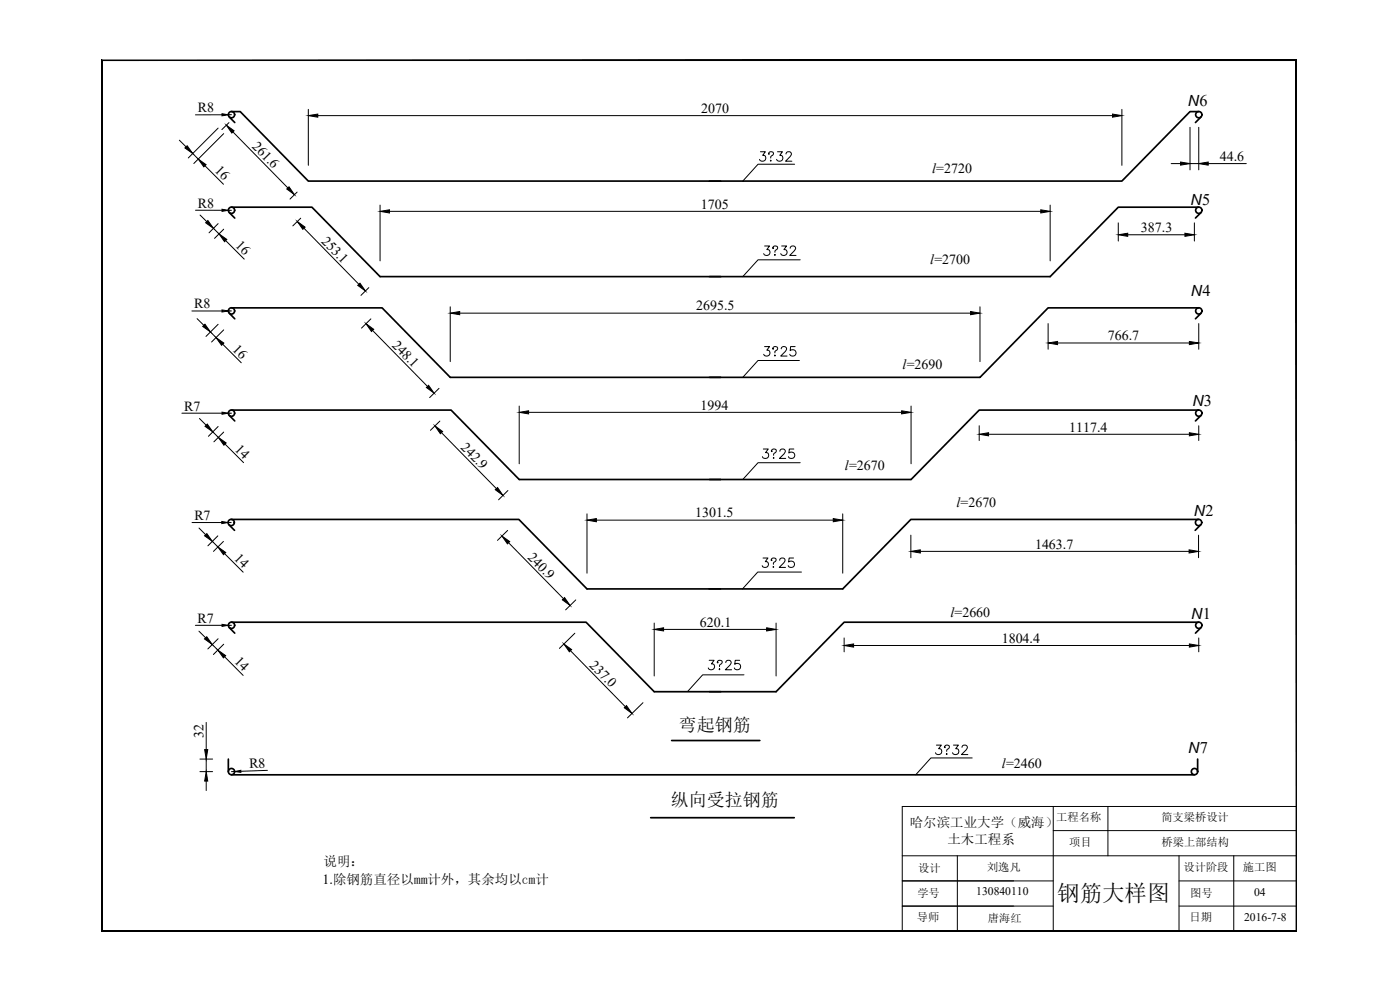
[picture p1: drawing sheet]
<svg xmlns="http://www.w3.org/2000/svg" width="420mm" height="297mm" viewBox="0 0 420 297" stroke-linecap="round" stroke-linejoin="round" font-family="sans-serif">
<!-- layer: 0 -->
<g fill="none" stroke="#000" stroke-width=".51">
<path d="M68.8 35.1l1.7 1.7M69.5 33.5h2.6l20.4 20.8h123.8M359.8 33.5h-2.7l-20.4 20.8h-123.8M360.4 35.1l-1.6 1.7M68.8 63.8l1.7 1.6M69.5 62.2h24.1l20.5 20.8h102.2M359.8 62.2h-24.2l-20.4 20.8h-102.3M360.4 63.8l-1.6 1.6M68.8 94l1.7 1.7M69.5 92.4h45.2l20.4 20.8h81.2M359.8 92.4h-45.2l-20.5 20.8h-81.2M360.4 94l-1.6 1.7"/>
<path d="M68.8 124.7l1.7 1.6M69.5 123h65.9l20.4 20.9h60.5M359.8 123h-65.9l-20.5 20.9h-60.5M360.4 124.7l-1.6 1.6M68.7 157.5l1.7 1.6M69.4 155.9h86.3l20.5 20.8h40M359.7 155.9h-86.3l-20.5 20.8h-40M360.4 157.5l-1.7 1.6M68.8 188.3l1.7 1.7M69.5 186.7h106.4l20.4 20.8h36.6l20.4-20.8h106.5M360.4 188.3l-1.6 1.7M68.5 227.8v3.7"/>
<path d="M69.5 232.5h289M201.6 222.2h26.4M359.4 227.8v3.7M195.3 245.3h43.1"/>
<circle cx="69.5" cy="34.4" r=".94"/>
<circle cx="359.8" cy="34.4" r=".94"/>
<circle cx="69.5" cy="63.1" r=".94"/>
<circle cx="359.8" cy="63.1" r=".94"/>
<circle cx="69.5" cy="93.3" r=".94"/>
<circle cx="359.8" cy="93.3" r=".94"/>
<circle cx="69.5" cy="124" r=".94"/>
<circle cx="359.8" cy="124" r=".94"/>
<circle cx="69.4" cy="156.8" r=".94"/>
<circle cx="359.7" cy="156.8" r=".94"/>
<circle cx="69.5" cy="187.6" r=".94"/>
<circle cx="359.8" cy="187.6" r=".94"/>
<circle cx="69.5" cy="231.5" r=".94"/>
<circle cx="358.5" cy="231.5" r=".94"/>
</g>
<g fill="none" stroke="#000" stroke-width=".3">
<path d="M65.5 38.4l-9 9M66.6 34.4l-7.9 .1M68.7 36.8l-2.1 2.1M69.5 34.4h-1M69.9 39.6l16.5 16.8M92.5 32.8v16.8M95.4 34.7h238.5M336.7 32.8v16.8M357.1 38.2v12.8M359.8 38.2v12.8M53.8 42.1l2 1.9M57.8 46.1l1.7 1.6"/>
<path d="M61.5 49.7l5.6 5.6M67.1 40.1l-8.9 9M89.2 57.6l-2.2 2.1M228.2 45.5h1.5l-.8 1.1a.94 .94 0 0 1 .7 1.5 .94 .94 0 0 1-1.7-.3M230.8 46.1l.1 .1h-.3a.74 .74 0 0 1 .8-.7 .74 .74 0 0 1 .7 .7l-.8 .8v.4M231.2 48.2h.3zM233.3 45.5h1.5l-.8 1.1a.94 .94 0 0 1 .7 1.5 .94 .94 0 0 1-1.6-.3M235.9 46.2l.5-.7h.6l.4 .3a.89 .89 0 0 1-.3 1.2l-1.3 1.4h1.9M238.5 49.3h-11l-4.6 5M351.5 49.1h2.8M357.1 49.1h2.7M362.6 49.1h11.4"/>
<path d="M58.7 63.1h7.9M60 64.5l2.1 2M64.1 68.5l1.6 1.7M65.5 67.1l-2.8 2.8M67.1 68.8l-2.7 2.7M67.7 72.2l5.6 5.5M68.5 63.1h1M90.2 65.5l-2.3 2.3M91.2 68.5l16.5 16.8M114.1 61.5v16.8M116.9 63.4h195.4M229.5 73.8h1.4l-.8 1.1a.94 .94 0 0 1 .7 1.5 .94 .94 0 0 1-1.6-.3"/>
<path d="M232 74.3l.2 .2h-.3a.7 .7 0 0 1 .8-.7 .7 .7 0 0 1 .5 1l-.6 .5v.4M232.4 76.5h.3zM234.6 73.8h1.5l-.8 1.1a.94 .94 0 0 1 .7 1.5 .94 .94 0 0 1-1.7-.3M237.1 74.5l.6-.7 .8 .1 .3 .4-.4 1-1.4 1.3h1.9M240.1 78h-12.6l-4.6 5M315.2 61.5v16.8M335.6 66.9v5.4M338.4 70.4h17.2M358.5 66.9v5.4M57.6 93.3h9M59.2 95.6l2 2M63.2 99.6l1.6 1.7"/>
<path d="M65.5 97.3l-3.7 3.6M67.1 99l-3.6 3.6M68.5 93.3h1M110.7 86.3l-2.4 2.3M111.3 95.7l-2.8 2.7M111.8 99.1l16.5 16.9M135.1 92.1v16.4M138 94h153.3M294.1 92.1v16.4M314.6 97.1v7.7M359.8 97.1v7.7M66.8 103.3l5.6 5.5"/>
<path d="M131.8 116.5l-2.9 2.8M229.5 104h1.4l-.8 1.1a.95 .95 0 0 1 .7 1.5 .95 .95 0 0 1-1.6-.3M232 104.5v.3l-.1-.1a.7 .7 0 0 1 .8-.7 .7 .7 0 0 1 .5 .9l-.6 .6v.4M232.6 106.6v.2zM234.5 104.7l.5-.7h.5l.4 .3a.88 .88 0 0 1-.2 1.2l-1.4 1.3h1.9M238.6 104h-1.3l-.2 1.2a1 1 0 0 1 1.6 0 1 1 0 0 1-.2 1.5 1 1 0 0 1-1.5-.4M239.9 108.2h-12.4l-4.6 5M317.4 102.9h39.5M54.6 124h12M59.9 125.6l2 2M63.9 129.6l1.6 1.6M65.5 128l-3 2.9"/>
<path d="M67.1 129.6l-2.9 3M67.5 133.2l5.6 5.6M68.5 124h1M132 126.3l-2.8 2.8M132.5 129.8l16.5 16.8M155.8 121.8v17.3M158.6 123.7h112M229.1 134.7h1.5l-.8 1.1a.94 .94 0 0 1 .8 1.3 .94 .94 0 0 1-1.5 .3l-.3-.4M231.6 135.3l.2 .1h-.3a.74 .74 0 0 1 .7-.7 .74 .74 0 0 1 .8 .7l-.8 .8v.4M232 137.4h.3zM234.1 135.4l.1-.4a.9 .9 0 0 1 1.3 0 .87 .87 0 0 1-.2 1.2l-1.4 1.3h1.9M238.2 134.7h-1.3l-.1 1.2a1.01 1.01 0 0 1 1.5 0 1.01 1.01 0 0 1-.2 1.5 1.01 1.01 0 0 1-1.5-.4"/>
<path d="M240.1 138.8h-12.6l-4.6 5.1M273.4 121.8v17.3M293.9 127.7v4.5M296.7 130.3h60.2M359.8 127.7v4.5M57.6 156.8h9M59.7 158.4l2 2M68.4 156.8h1M152.4 159.2l-3.1 2.9M152.4 147.2l-2.8 2.8M176.2 154.2v17.8M179 156.1h71.1"/>
<path d="M252.9 154.2v17.8M63.7 162.4l1.7 1.7M65.4 160.8l-3 3M67 162.5l-2.9 2.9M67.4 166.1l5.6 5.6M152.6 162.8l16.5 16.8M229 167.4h1.5l-.8 1.1a.91 .91 0 0 1 .9 1.1 .91 .91 0 0 1-1.2 .6l-.4-.1-.3-.4M231.6 168l.1 .1h-.3a.74 .74 0 0 1 .8-.7 .74 .74 0 0 1 .7 .7l-.8 .8v.4M232 170.1h.2zM234 168.1l.1-.4a.94 .94 0 0 1 1.2-.1l.2 .1a.91 .91 0 0 1-.3 1.2l-1.3 1.3h1.8M238.2 167.4h-1.4l-.1 1.2a1 1 0 0 1 1.5 0 1 1 0 0 1-.2 1.5 1 1 0 0 1-1.4-.4M240.5 171.6h-13.1l-4.6 5.1"/>
<path d="M273.4 160.6v6.7M276.2 165.4h80.7M359.7 160.6v6.7M58.6 187.6h8M59.7 189.4l2 2M63.7 193.4l1.7 1.7M65.5 191.6l-3.1 3.1M67.1 193.3l-3.1 3.1M67.4 197l5.6 5.6M68.5 187.6h1M171.2 195.2l16.5 16.8M172.5 190l-4.6 4.5"/>
<path d="M172.8 180l-3.1 3M196.3 186.9v15.9M199.2 188.8h30.9M212.8 198.1h1.5l-.8 1.1a.96 .96 0 0 1 .8 1.4 .96 .96 0 0 1-1.6 .1l-.2-.3M215.4 198.6l.1 .2h-.2a.74 .74 0 0 1 .7-.7 .74 .74 0 0 1 .7 .7l-.8 .8v.4M217.8 198.8l.5-.7h.6l.4 .3a.89 .89 0 0 1-.3 1.2l-1.3 1.4h1.9M222 198.1h-1.3l-.2 1.2a1 1 0 0 1 1.5 0 1 1 0 0 1-.2 1.5 1 1 0 0 1-1.4-.4M232.9 186.9v15.9M253.3 191.4v4.2M256.2 193.7h100.7M359.8 191.4v4.2M61.9 216.7v8.2"/>
<path d="M193 210.8l-4.7 4.6M215.8 200.8h.3zM223.3 202.5h-12.4l-4.6 5M60 227.8h3.8M60 231.5h3.8M61.9 227.8v3.7M61.9 234.4v2.8M70.4 231.5h-.9M80.3 231.1l-8 .3M281 223.6h1.5l-.8 1a.94 .94 0 0 1 .7 1.6 .94 .94 0 0 1-1.7-.4M283.6 224.1l.1 .1h-.3a.74 .74 0 0 1 .8-.7 .74 .74 0 0 1 .7 .7l-.8 .8v.4M284 226.3h.3z"/>
<path d="M286.1 223.6h1.5l-.8 1a.94 .94 0 0 1 .7 1.6 .94 .94 0 0 1-1.6-.4M288.7 224.2l.5-.6h.6l.4 .2a.89 .89 0 0 1-.3 1.2l-1.3 1.4h1.9M291.8 227.4h-12.4l-4.6 5.1"/>
</g>
<!-- layer: VhF -->
<g fill="none" stroke="#000" stroke-width=".3">
<path d="M389.1 18v9.4M270.8 256.8h118.3M287.3 256.8v22.6M316.1 242v37.4M316.1 249.2h73M332.5 242v14.8M353.8 256.8v22.6M370.3 256.8v22.6M389.1 242h-118.3v37.4M270.8 271.9h45.3M270.8 264.3h45.3M353.8 271.9h35.3"/>
<path d="M353.8 264.3h35.3"/>
</g>
<path d="M30.5 279.4h358.6zM30.5 279.4l358.5-.1zM30.5 18v261.4zM30.5 18l.2 261.3zM30.5 18h358.6zM30.7 18.2l358.4-.2zM389 18.2l.1 261.2v-261.4zM389 18.2l.1 261.2z" fill="#000" stroke="#000" stroke-width=".3"/>
<g fill="#000" stroke="#000" stroke-width=".3">
<path d="M66.6 34.1l1.9 .3-1.9 .4zM67.9 37.6l2.3 1.6-.6 .7zM92.5 34.7l2.9-.5v1zM333.9 34.2l2.8 .5-2.8 .5zM55.5 44.4l.7-.7 1.6 2.4zM59.5 47.7l2.3 1.7-.6 .7zM86.1 56.7l.6-.7 1.7 2.4zM354.3 48.6l2.8 .5-2.8 .5zM359.8 49.1l2.8-.5v1zM61.7 66.8l.7-.6 1.7 2.3zM66.6 62.8l1.9 .3-1.9 .3zM65.7 70.2l2.4 1.6-.7 .7z"/>
<path d="M89.2 66.5l2.4 1.7-.7 .6zM114.1 63.4l2.8-.5v1zM312.3 62.9l2.9 .5-2.9 .5zM335.6 70.4l2.8-.4v.9zM355.6 70l2.9 .4-2.9 .5zM60.8 97.9l.7-.6 1.7 2.3zM66.6 93l1.9 .3-1.9 .3zM107.4 85.6l.6-.6 1.7 2.3zM109.8 97.1l2.4 1.7-.7 .7zM135.1 94l2.9-.5v.9zM291.3 93.5l2.8 .5-2.8 .4zM64.8 101.3l2.4 1.6-.7 .7z"/>
<path d="M128.6 115.6l1.7 2.4-2.3-1.7zM314.6 102.9l2.8-.5v1zM356.9 102.4l2.9 .5-2.9 .5zM61.5 127.9l.7-.7 1.7 2.4zM66.6 123.7l1.9 .3-1.9 .3zM65.5 131.2l2.4 1.7-.7 .7zM130.5 127.8l2.3 1.7-.6 .6zM155.8 123.7l2.8-.4v.9zM270.6 123.3l2.8 .4-2.8 .5zM293.9 130.3l2.8-.5v1zM356.9 129.8l2.9 .5-2.9 .5zM66.6 156.5l1.8 .3-1.8 .3z"/>
<path d="M148.6 146.9l.7-.6 1.7 2.3zM176.2 156.1l2.8-.5v.9zM250.1 155.6l2.8 .5-2.8 .4zM61.4 160.8l.7-.7 1.6 2.3zM65.4 164.1l2.3 1.7-.6 .6zM150.6 160.8l2.4 1.7-.7 .7zM169.4 179.3l1.7 2.4-2.3-1.7zM273.4 165.4l2.8-.4v.9zM356.9 165l2.8 .4-2.8 .5zM61.4 191.7l.7-.6 1.6 2.3zM66.6 187.3l1.9 .3-1.9 .3zM65.4 195.1l2.3 1.6-.7 .7z"/>
<path d="M169.2 193.2l2.3 1.7-.6 .7zM196.3 188.8l2.9-.4v.9zM230.1 188.4l2.8 .4-2.8 .5zM253.3 193.7l2.9-.5v1zM356.9 193.2l2.9 .5-2.9 .5zM187.4 212.4l.6-.7 1.7 2.4zM61.9 231.5l.4 2.9h-.9zM61.4 224.9h.9l-.4 2.9zM70.4 231.5l1.9-.4v.6z"/>
</g>
<text font-size="6.7" x="317.3" y="270.3">钢筋大样图</text>
<g font-size="5.4">
<text x="203.7" y="219.3">弯起钢筋</text>
<text x="201.4" y="241.8">纵向受拉钢筋</text>
</g>
<g font-size="4.6">
<text x="356.5" y="31.9">N6</text>
<text x="357.3" y="61.6">N5</text>
<text x="357.4" y="88.8">N4</text>
<text x="357.8" y="121.8">N3</text>
<text x="358.3" y="154.8">N2</text>
<text x="357.5" y="185.7">N1</text>
<text x="356.6" y="226">N7</text>
</g>
<g font-size="4.2">
<text x="59.3" y="33.7">R8</text>
<text x="210.5" y="33.9">2070</text>
<text x="75.5" y="44.1" transform="rotate(46 75.5 44.1)">261.6</text>
<text x="64.3" y="51.4" transform="rotate(45 64.3 51.4)">16</text>
<text x="279.8" y="52">l=2720</text>
<text x="366.1" y="48.3">44.6</text>
<text x="59.3" y="62.3">R8</text>
<text x="210.3" y="62.6">1705</text>
<text x="342.4" y="69.6">387.3</text>
<text x="70.5" y="73.8" transform="rotate(45 70.5 73.8)">16</text>
<text x="96.3" y="72.5" transform="rotate(46 96.3 72.5)">253.1</text>
<text x="279.2" y="79.3">l=2700</text>
<text x="58.3" y="92.5">R8</text>
<text x="209" y="93.1">2695.5</text>
<text x="69.6" y="104.9" transform="rotate(45 69.6 104.9)">16</text>
<text x="117.5" y="103.8" transform="rotate(46 117.5 103.8)">248.1</text>
<text x="332.5" y="102.1">766.7</text>
<text x="270.9" y="110.8">l=2690</text>
<text x="55.3" y="123.2">R7</text>
<text x="210.3" y="122.9">1994</text>
<text x="320.9" y="129.5">1117.4</text>
<text x="70.3" y="134.9" transform="rotate(45 70.3 134.9)">14</text>
<text x="138.1" y="134.4" transform="rotate(46 138.1 134.4)">242.9</text>
<text x="253.6" y="141.1">l=2670</text>
<text x="58.3" y="156">R7</text>
<text x="208.7" y="155.3">1301.5</text>
<text x="287.1" y="152.1">l=2670</text>
<text x="70.1" y="167.8" transform="rotate(45 70.1 167.8)">14</text>
<text x="158.2" y="167.3" transform="rotate(46 158.2 167.3)">240.9</text>
<text x="310.6" y="164.6">1463.7</text>
<text x="285.2" y="185">l=2660</text>
<text x="59.3" y="186.8">R7</text>
<text x="210.1" y="188">620.1</text>
<text x="300.6" y="192.9">1804.4</text>
<text x="70.1" y="198.7" transform="rotate(45 70.1 198.7)">14</text>
<text x="176.8" y="199.7" transform="rotate(46 176.8 199.7)">237.0</text>
<text x="61.1" y="221.5" transform="rotate(-90 61.1 221.5)">32</text>
<text x="74.8" y="230.5" transform="rotate(-2 74.8 230.5)">R8</text>
<text x="300.7" y="230.4">l=2460</text>
<text x="96.8" y="265.2">1.除钢筋直径以mm计外，其余均以cm计</text>
</g>
<g font-size="4">
<text x="273" y="248.2">哈尔滨工业大学（威海）</text>
<text x="284.3" y="253.4">土木工程系</text>
<text x="97.1" y="260">说明：</text>
</g>
<g font-size="3.5">
<text x="293" y="268.6">130840110</text>
<text x="376.4" y="268.9">04</text>
<text x="373.4" y="276.5">2016-7-8</text>
</g>
<g font-size="3.4">
<text x="317" y="246.3">工程名称</text>
<text x="348.5" y="246.4">简支梁桥设计</text>
<text x="320.9" y="253.9">项目</text>
<text x="348.6" y="254">桥梁上部结构</text>
<text x="275.6" y="261.6">设计</text>
<text x="296.2" y="261.4">刘逸凡</text>
<text x="355.2" y="261.3">设计阶段</text>
<text x="373" y="261.3">施工图</text>
<text x="275.3" y="269.2">学号</text>
<text x="357.2" y="269">图号</text>
<text x="275.1" y="276.2">导师</text>
<text x="296.5" y="276.6">唐海红</text>
<text x="357" y="276.2">日期</text>
</g>
</svg>
